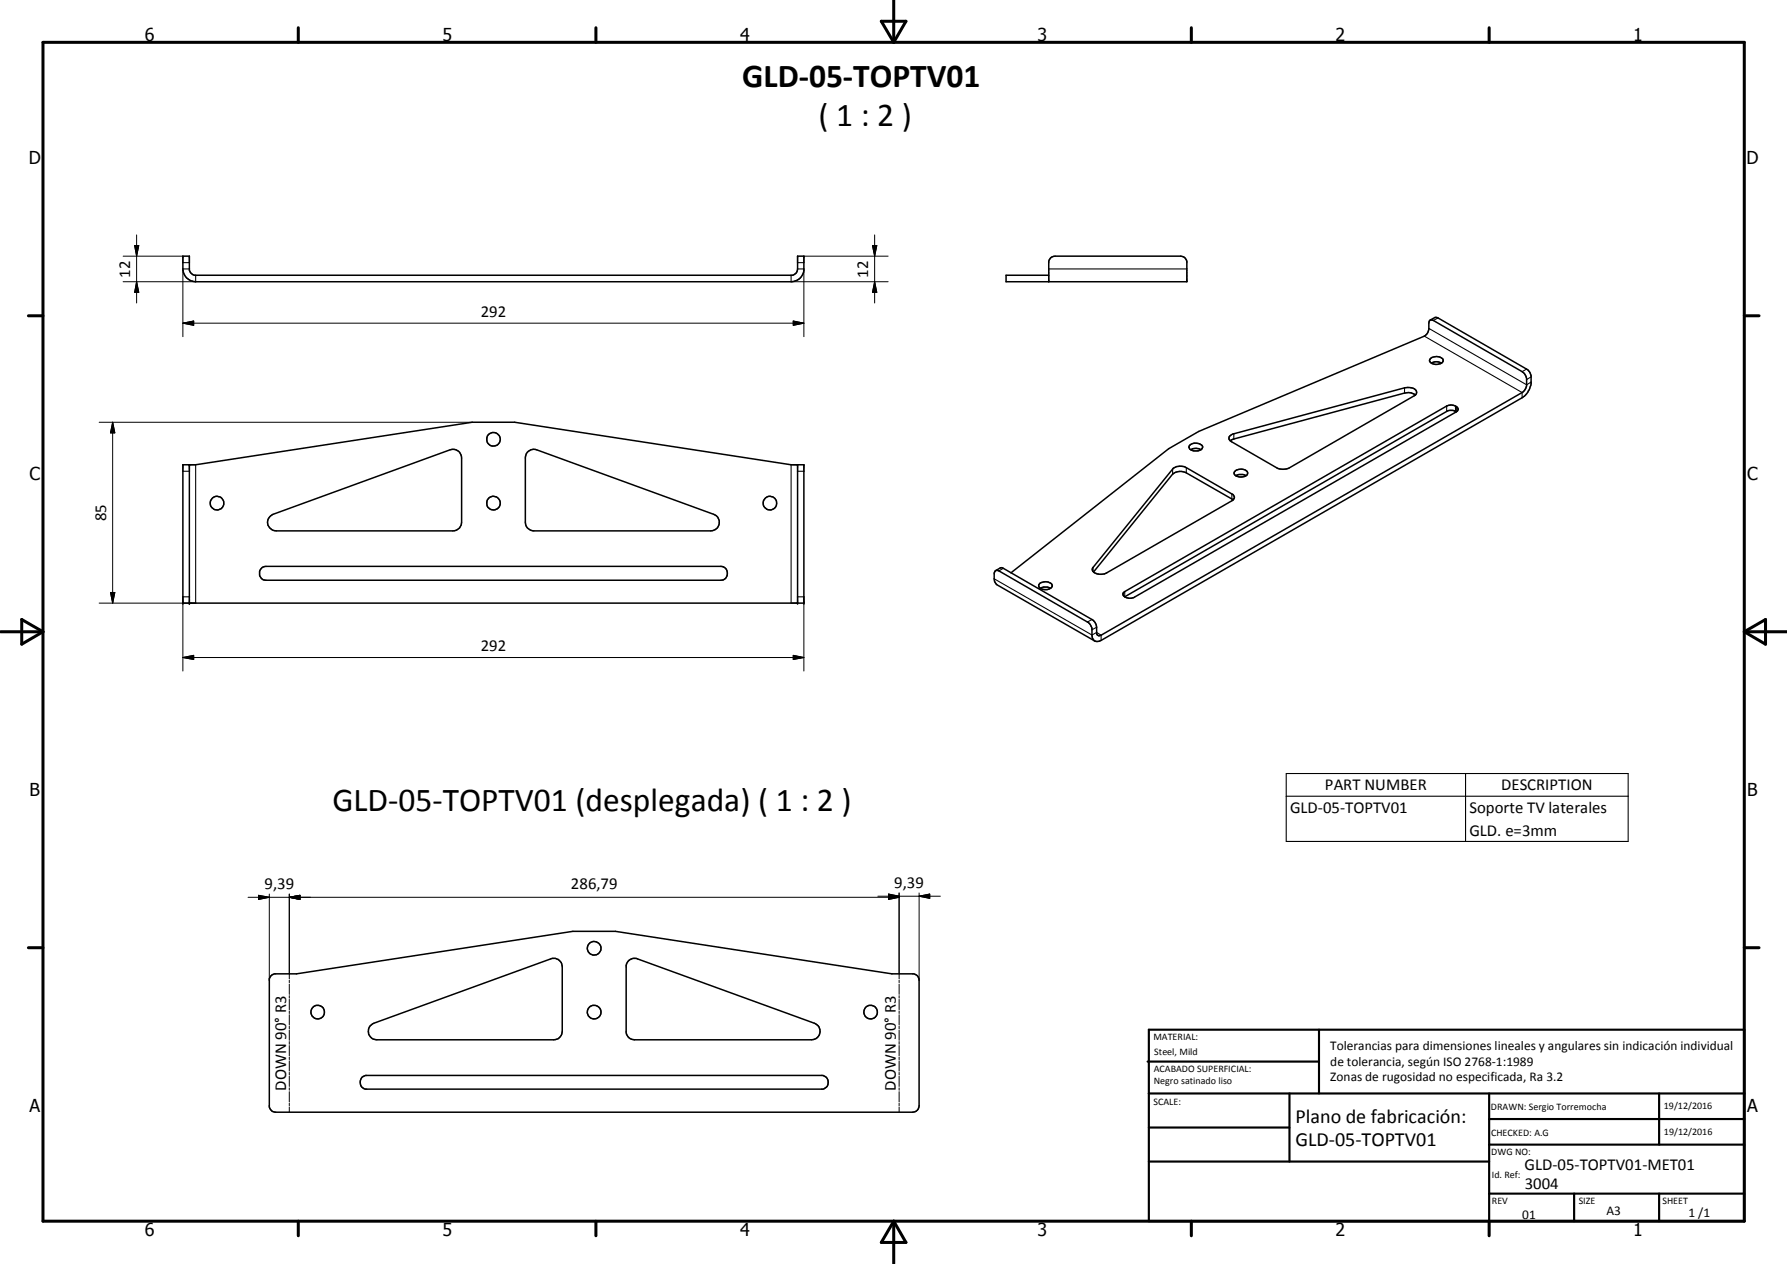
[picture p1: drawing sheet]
<svg xmlns="http://www.w3.org/2000/svg" width="420mm" height="297mm" viewBox="0 0 420 297" stroke-linecap="round" stroke-linejoin="round" font-family="sans-serif">
<g fill="none" stroke="#000" stroke-width=".35">
<path d="M43 60.2h1.5v3.3l.5 .8 .8 .4 140.8-.1a1.49 1.49 0 0 0 .9-1.4v-3h1.5v3.4a3 3 0 0 1-3 2.6h-140a3 3 0 0 1-3-3zM246.6 64.7h-10.1v1.5h42.5v-4.8a1.49 1.49 0 0 0-1.4-1.2h-29.8a1.43 1.43 0 0 0-1.2 1.2v4.8M336.2 75.2l1.3-.6 .6 .1 20.8 12 .6 .6a3.3 3.3 0 0 1 .5 2.8 4.7 4.7 0 0 1-2.1 3.4l-99 57-.8 .2-.7-.1M332.8 92.8a2.65 2.65 0 0 0-2.6-.4l-40.1 10.8-.8 .4M336.3 84.3a2.1 2.1 0 0 1 3 .2 1.02 1.02 0 0 1-1.2 1.1 1.67 1.67 0 0 1-2-1zM336.5 85.3a2.21 2.21 0 0 1 2.4 0M342.4 96.8l-75.9 43.7-1.1 .1-1-.3M342.4 96.8a.77 .77 0 0 0 .4-.9 .77 .77 0 0 0-.8-.6l-.8-.1-1.1 .2-75.7 43.6-.3 .4a.64 .64 0 0 0 .3 .9M342.4 96.8a2.28 2.28 0 0 0-2.3-.1l-75.7 43.6M43 109.2h3l65-10h10l65 10h3v32.5h-146zM44.5 109.2v32.5M124 106.3a2.01 2.01 0 0 1 2.2-.6l41.6 15.2a2 2 0 0 1 1.3 2.2 2 2 0 0 1-2 1.7h-41.6a2.09 2.09 0 0 1-2-2.1v-15.1z"/>
<path d="M187.5 109.2v32.5M275.9 110l.8-.4h.7l1.3 .2 10.9 6.3a.84 .84 0 0 1 .6 .8 .84 .84 0 0 1-.6 .8l-29.4 16.9a2.71 2.71 0 0 1-3.3-.5l.1-.8zM279.7 104.6a2.05 2.05 0 0 1 3.1 .4l-.2 .4a2.26 2.26 0 0 1-2.9 .1l-.1-.3zM280 105.7a2.48 2.48 0 0 1 2.4 0M289.1 102.5l1-.6 40.1-10.8a2.16 2.16 0 0 1 2.9 1l-.2 .6-.4 .3-30 17.2-1 .1-1.2-.3-10.8-6.2-.5-.5zM289.9 117.5l-11-6.4a2.95 2.95 0 0 0-3.2 .3l-18.6 23M290.5 110.6a2.1 2.1 0 0 1 2.8 .4l.1 .2a1.76 1.76 0 0 1-2.4 .8 .76 .76 0 0 1-.8-.5 .76 .76 0 0 1 .3-.9zM290.6 111.8l.7-.3h.9l.7 .3M61.5 133.6l.4-.4 .6-.1h107a1.64 1.64 0 0 1 1.5 1.6 1.64 1.64 0 0 1-1.5 1.7h-107a1.63 1.63 0 0 1-1.4-1.1 1.63 1.63 0 0 1 .4-1.7zM63.4 121.5l.8-.6 41.6-15.2a2.01 2.01 0 0 1 2.7 1.9v15.1a2.09 2.09 0 0 1-2 2.1h-41.6a1.99 1.99 0 0 1-1.8-1.2 1.99 1.99 0 0 1 .3-2.1zM234.1 134.1l1.1-.6 .3-.1 .4 .2 20.8 12 .8 .7a3.3 3.3 0 0 1 .3 2.5l.5 .6 .6-.1 99-57.1 .6-.5a3.2 3.2 0 0 0 .4-2.8l-.3-.8-.7-.8-20.9-12-.5-.1-.5 .3-.2 2.5-.9 1-53.1 22.4-7 4.1-37.1 29.1M234.1 134.1l-.1 .1a3.5 3.5 0 0 0 .1 2.9l.3 .3 23 13.2"/>
<path d="M234.1 134.1l.8 .1 21.2 12.3a2.79 2.79 0 0 1 .6 2.7l.1 .7 .6 .7M244.5 137.1a2.05 2.05 0 0 1 2.9 .5 1.87 1.87 0 0 1-3.2 .2zM244.6 138.3l.8-.3h.8l.8 .3M63.7 229.3l.8-.4h5.2l65-10h10l65 10h5.2l.8 .4 .4 1v29.5a1.52 1.52 0 0 1-1.5 1.6l-150.1-.1-.8-.4-.4-.8v-30.1zM147.6 225.9l.6-.4a1.83 1.83 0 0 1 1.7-.2l41.6 15.2a2 2 0 0 1 1.3 2.2 2 2 0 0 1-2 1.6h-41.6l-.7-.1a1.95 1.95 0 0 1-1.3-1.5v-15.8zM85.1 253.2l.8-.5h107.6a1.67 1.67 0 0 1 1.2 1.6 1.67 1.67 0 0 1-1.2 1.6h-107.6a1.71 1.71 0 0 1-.8-2.7zM87.1 241l.8-.5 41.6-15.2a2.01 2.01 0 0 1 2.7 1.9v15.2a2 2 0 0 1-2 1.9h-41.6a2.01 2.01 0 0 1-1.8-1.1 2.01 2.01 0 0 1 .3-2.2z"/>
<circle cx="51" cy="118.2" r="1.62"/>
<circle cx="116" cy="118.2" r="1.61"/>
<circle cx="116" cy="103.2" r="1.59"/>
<circle cx="181" cy="118.2" r="1.61"/>
<circle cx="74.7" cy="237.8" r="1.61"/>
<circle cx="139.7" cy="237.8" r="1.6"/>
<circle cx="139.7" cy="222.8" r="1.61"/>
<circle cx="204.7" cy="237.8" r="1.61"/>
</g>
<g fill="none" stroke="#000" stroke-width=".25">
<path d="M43 61.7h1.5M43 63.2h1.5M46 64.7v1.5M186 64.7v1.5M187.5 61.7h1.5M187.5 63.2h1.5M246.6 63.2h32.4M334.9 79l23 13.2v1.3M335.9 77.2l23 13.2 1.1-.6M338.1 74.7l-1.1 .6M330.2 91.1v1.3M340.1 95.4v1.3"/>
<path d="M342.2 95.4v1.3M342.4 95.5v1.3M358.9 86.7l-1 .6M360 88.6l-1.1 .6M43 110.7h1.5M46 109.2v32.5M186 109.2v32.5M187.5 110.7h1.5M275.7 110.2v1.2M278.9 109.9v1.2M289.6 116.1v1.2M290.1 101.9v1.3"/>
<path d="M233.8 136l22.9 13.2 1.1-.6 1.1 .7v1.2M235.9 133.6l-1 .6M257 133.3v1M264.4 139v1.3M43 140.3h1.5M187.5 140.3h1.5M256.7 145.6l-1 .6M257.8 147.4l-1.1 .6M302.4 181.8h80.4v15.9h-80.4zM302.4 187.1h80.4M344.6 181.8v15.9"/>
</g>
<g fill="#000">
<circle cx="44.5" cy="109.2" r=".18"/>
<circle cx="43" cy="141.7" r=".18"/>
<circle cx="44.5" cy="141.7" r=".18"/>
<circle cx="187.5" cy="141.7" r=".18"/>
<circle cx="189" cy="141.7" r=".18"/>
</g>
<g fill="none" stroke="#000" stroke-width=".24">
<path d="M31.7 57.7h.9l-.5 2.5zM32.1 55.2v16M205.1 57.7h1.1l-.6 2.5zM205.6 55.2v16M28.9 60.2h14.1M28.9 66.2h17.1M32.1 66.2l.5 2.5h-.9zM43 75.9l2.5-.5v1.1zM43 75.9h146M43 63.2v15.9M186 66.2h22.8M186.5 75.4l2.5 .5-2.5 .6z"/>
<path d="M189 60.2h19.8M189 63.2v15.9M205.6 66.2l.6 2.5h-1.1zM23.3 99.2h87.7M26.5 99.2l.5 2.5h-1zM26.5 99.2v42.5M26 139.2h1l-.5 2.5zM23.3 141.7h22.7M43 154.5l2.5-.5v1zM43 140.3v17.4M43 154.5h146M186.5 154l2.5 .5-2.5 .5z"/>
<path d="M189 140.3v17.4M58.3 210.9h153.1M60.8 210.4l2.5 .5-2.5 .5zM63.3 210.1v20.2M68 210.9l2.5-.5v1zM68 210.1v19.9M206.4 210.6h14.7M208.9 210.1l2.5 .5-2.5 .5zM208.9 210.4l2.5 .5-2.5 .5zM208.9 210.4l2.5 .5M211.4 209.8v20.2M211.4 210.9l-2.5 .5v-1.3l2.5 .5-2.5 .5"/>
<path d="M216.1 210.6l2.5-.5v1zM216.1 209.8v20.5M68 230.4v.5M68 231.3v2.4M68 234v.6M68 234.9v2.4M68 237.6v.6M68 238.5v2.4M211.4 230.4v.5M211.4 231.3v2.4M211.4 234v.6M211.4 234.9v2.4"/>
<path d="M211.4 237.6v.6M211.4 238.5v2.4M68 241.2v.6M68 242.1v2.4M68 244.8v.6M68 245.7v2.4M68 248.4v.6M68 249.3v2.4M68 252v.6M68 252.9v2.4M68 255.7v.5M68 256.5v2.5"/>
<path d="M68 259.2v.6M211.4 241.2v.6M211.4 242.1v2.4M211.4 244.8v.6M211.4 245.7v2.4M211.4 248.4v.6M211.4 249.3v2.4M211.4 252v.6M211.4 252.9v2.4M211.4 255.7v.5M211.4 256.5v2.5M211.4 259.2v.6"/>
<path d="M68 260.1v1.3M211.4 260.1v1.3"/>
</g>
<g fill="none" stroke="#000" stroke-width=".71">
<path d="M10.1 9.9h400v277.1h-400zM70.1 6.5v3.4M140.1 6.5v3.4M207.2 5h5.8l-2.9 4.9zM210.1 0v9.9M280.1 6.5v3.4M350.1 6.5v3.4M6.7 74.2h3.4M410.1 74.2h3.5M.1 148.5h10M5.1 145.6l5 2.9-5 2.9zM410.1 148.5h10"/>
<path d="M410.1 148.5l5-2.9v5.8zM6.7 222.7h3.4M410.1 222.7h3.5M70.1 287v3.4M140.1 287v3.4M210.1 287v10M210.1 287l2.9 5h-5.8zM280.1 287v3.4M350.1 287v3.4"/>
</g>
<g fill="none" stroke="#000" stroke-width=".51">
<path d="M269.8 249.5h40.3M270.1 242h140v45h-140zM270.1 257h140M303.2 257v16M310.1 242v15M350.1 257v30M390.1 257v12M270.1 265h33.1M270.1 273h80M350.1 269h60M350.1 263h60M350.1 280.5h60"/>
<path d="M370.1 280.5v6.5M390.1 280.5v6.5"/>
</g>
<g fill="#000">
<path d="M31.7 57.7h.9l-.5 2.5zM205.1 57.7h1.1l-.6 2.5zM32.1 66.2l.5 2.5h-.9zM43 75.9l2.5-.5v1.1zM186.5 75.4l2.5 .5-2.5 .6zM205.6 66.2l.6 2.5h-1.1zM26.5 99.2l.5 2.5h-1zM26 139.2h1l-.5 2.5zM43 154.5l2.5-.5v1zM186.5 154l2.5 .5-2.5 .5zM60.8 210.4l2.5 .5-2.5 .5zM68 210.9l2.5-.5v1z"/>
<path d="M208.9 210.1l2.5 .5-2.5 .5zM208.9 210.4l2.5 .5-2.5 .5zM216.1 210.6l2.5-.5v1z"/>
</g>
<g font-size="7.9">
<text x="174.5" y="20.5">GLD-05-TOPTV01</text>
<text x="192.4" y="29.5">( 1 : 2 )</text>
<text x="78.2" y="190.5">GLD-05-TOPTV01 (desplegada) ( 1 : 2 )</text>
</g>
<g font-size="4.7">
<text x="304.6" y="263.9">Plano de fabricación:</text>
<text x="304.6" y="269.3">GLD-05-TOPTV01</text>
</g>
<g font-size="4.2">
<text x="34" y="9.6">6</text>
<text x="104" y="9.6">5</text>
<text x="174" y="9.6">4</text>
<text x="244" y="9.6">3</text>
<text x="314" y="9.6">2</text>
<text x="384" y="9.6">1</text>
<text x="6.8" y="38.7">D</text>
<text x="410.6" y="38.7">D</text>
<text x="7" y="112.9">C</text>
<text x="410.8" y="112.9">C</text>
<text x="7" y="187.1">B</text>
<text x="410.8" y="187.1">B</text>
<text x="7" y="261.4">A</text>
<text x="410.8" y="261.4">A</text>
<text x="34" y="290.4">6</text>
<text x="104" y="290.4">5</text>
<text x="174" y="290.4">4</text>
<text x="244" y="290.4">3</text>
<text x="314" y="290.4">2</text>
<text x="384" y="290.4">1</text>
</g>
<g font-size="3.9">
<text x="30.6" y="65.2" transform="rotate(-90 30.6 65.2)">12</text>
<text x="204.2" y="65.2" transform="rotate(-90 204.2 65.2)">12</text>
<text x="113.1" y="74.4">292</text>
<text x="25" y="122.5" transform="rotate(-90 25 122.5)">85</text>
<text x="113.1" y="153">292</text>
<text x="311.5" y="185.7">PART NUMBER</text>
<text x="353" y="185.7">DESCRIPTION</text>
<text x="303.3" y="191.1">GLD-05-TOPTV01</text>
<text x="345.5" y="191.1">Soporte TV laterales</text>
<text x="345.5" y="196.4">GLD. e=3mm</text>
<text x="62.2" y="208.8">9,39</text>
<text x="134.2" y="208.8">286,79</text>
<text x="210.3" y="208.6">9,39</text>
<text x="67.3" y="256.3" transform="rotate(-90 67.3 256.3)">DOWN 90° R3</text>
<text x="210.6" y="256.3" transform="rotate(-90 210.6 256.3)">DOWN 90° R3</text>
<text x="358.5" y="275">GLD-05-TOPTV01-MET01</text>
<text x="358.5" y="279.4">3004</text>
</g>
<g font-size="3.1">
<text x="312.7" y="246.8">Tolerancias para dimensiones lineales y angulares sin indicación individual</text>
<text x="312.7" y="250.4">de tolerancia, según ISO 2768-1:1989</text>
<text x="312.7" y="254">Zonas de rugosidad no especificada, Ra 3.2</text>
<text x="357.9" y="286.4">01</text>
<text x="377.7" y="285.6">A3</text>
<text x="397" y="285.9">1 /1</text>
</g>
<g font-size="2.4">
<text x="271.2" y="244.4">MATERIAL:</text>
<text x="271.3" y="252">ACABADO SUPERFICIAL:</text>
<text x="271.4" y="247.9">Steel, Mild</text>
<text x="271.3" y="254.6">Negro satinado liso</text>
<text x="271.2" y="259.7">SCALE:</text>
<text x="350.6" y="260.8">DRAWN: Sergio Torremocha</text>
<text x="391.2" y="260.6">19/12/2016</text>
<text x="350.6" y="267">CHECKED: A.G</text>
<text x="391.2" y="266.7">19/12/2016</text>
<text x="350.6" y="271.4">DWG NO:</text>
<text x="350.8" y="276.9">Id. Ref:</text>
<text x="350.8" y="282.8">REV</text>
<text x="371.2" y="282.9">SIZE</text>
<text x="390.9" y="282.9">SHEET</text>
</g>
</svg>
